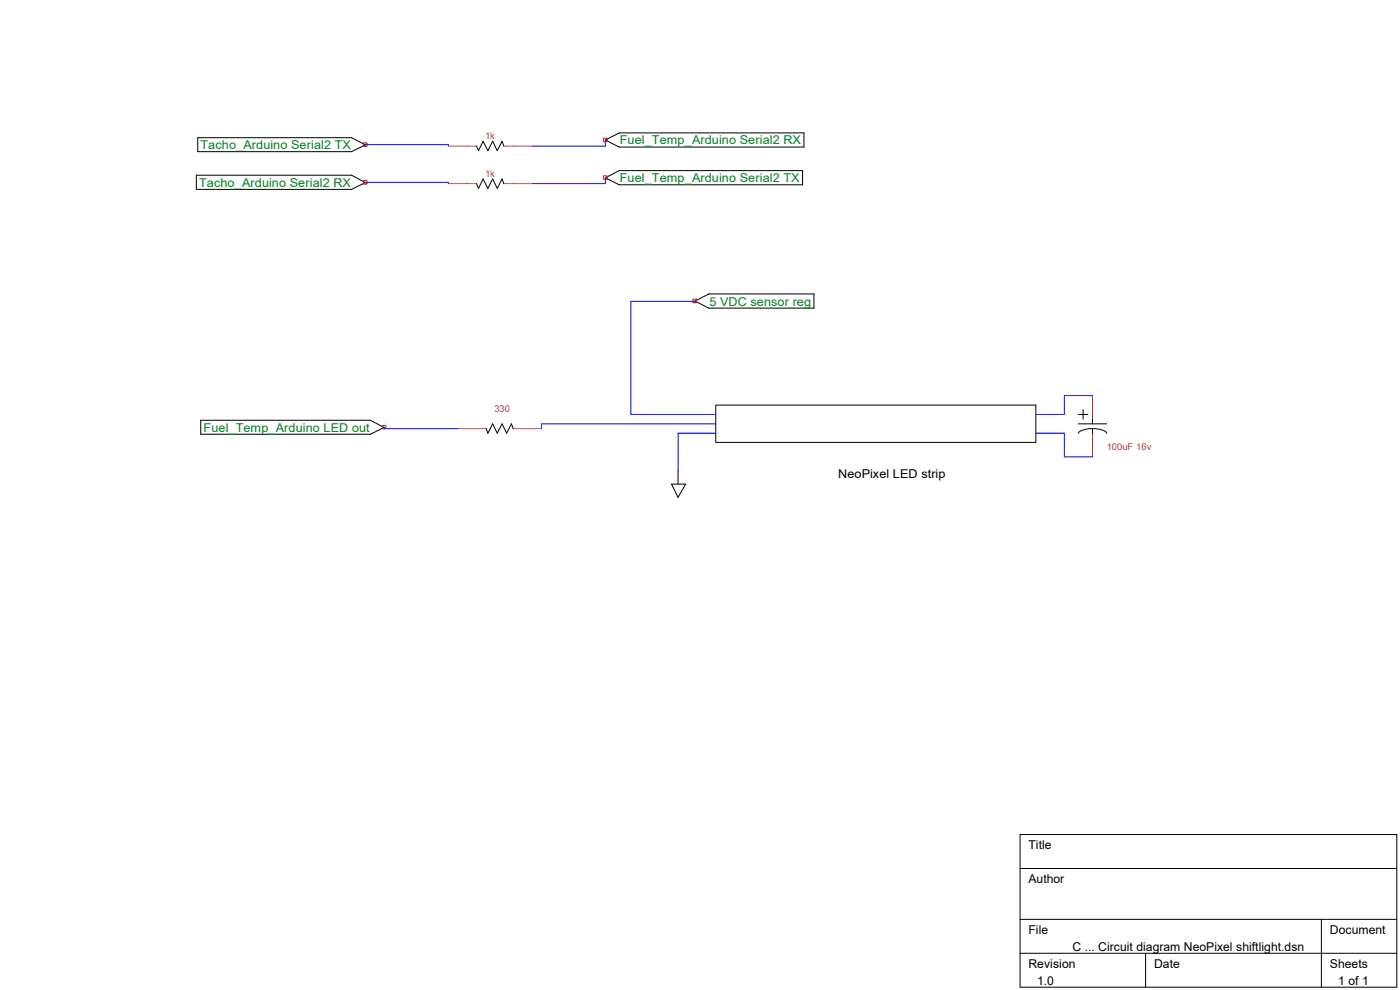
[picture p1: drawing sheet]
<svg xmlns="http://www.w3.org/2000/svg" width="297mm" height="210mm" viewBox="0 0 297 210" stroke-linecap="round" stroke-linejoin="round" font-family="sans-serif">
<g fill="none" stroke="#000" stroke-width=".21">
<path d="M41.7 37.2h32.9l2.9 1.5-2.9 1.5h-32.9zM42 29.2h32.6l2.9 1.5-2.9 1.5h-32.6zM101.1 31l.4 1 1-2 1 2 1-2 1 2 1-2 .4 1M101.1 38.9l.4 1.1 1-2 1 2 1-2 1 2 1-2 .4 .9M128.4 29.7l3-1.5h39.2v3h-39.2zM128.4 37.7l3-1.5h38.9v3h-38.9zM147.4 63.9l3-1.5h22.3v3h-22.3zM42.6 89.2h36l2.9 1.5-2.9 1.4h-36zM103.1 90.9l.4 1 1-2 1 2 1-2 1 2 1-2 .4 1M143.8 99.9v2.8M151.8 85.9h68v8h-68zM228.8 89.9h6"/>
<path d="M228.8 87.9h2M229.8 86.9v2M231.8 90.9a4.1 4.1 0 0 0-3 .9v.1M231.8 88.9v1M231.8 90.9v1M231.8 90.9a3.4 3.4 0 0 1 3 1M142.5 102.7h3l-1.7 2.8zM216.4 177h79.9v32.4h-79.9zM216.4 184.2h79.9M216.4 195h79.9M280.3 195v14.4M216.4 202.2h79.9"/>
<path d="M243 202.2v7.2"/>
</g>
<path d="M77.1 30.3h.8v.7h-.8zM77.1 38.3h.8v.7h-.8zM128.1 29.3h.7v.8h-.7zM128.1 37.3h.7v.8h-.7zM147 63.5h.8v.7h-.8zM81.1 90.3h.8v.7h-.8z" fill="none" stroke="#f00" stroke-width=".21"/>
<path d="M95.1 31h6M95.1 38.9h6M106.9 31h6M106.9 38.9h6M97.1 90.9h6M108.9 90.9h6M231.8 83.9v6M231.8 90.9v6" fill="none" stroke="#c04040" stroke-width=".21"/>
<path d="M77.5 30.7h17.6v.3M77.5 38.7h17.6v.2M128.4 29.7v1.3h-15.5M128.4 37.7v1.2h-15.5M147.4 63.9h-13.5v24h17.9M81.5 90.6v.3h15.6M151.8 91.9h-8v8M151.8 89.9h-36.9v1M219.8 91.9h6v5h6M231.8 83.9h-6v4h-6" fill="none" stroke="#00f" stroke-width=".21"/>
<g font-size="2.6" fill="#008020">
<text x="42.5" y="31.6">Tacho_Arduino Serial2 TX</text>
<text x="131.5" y="30.6">Fuel_Temp_Arduino Serial2 RX</text>
<text x="42.2" y="39.6">Tacho_Arduino Serial2 RX</text>
<text x="131.5" y="38.7">Fuel_Temp_Arduino Serial2 TX</text>
<text x="150.5" y="64.8">5 VDC sensor reg</text>
<text x="43.2" y="91.6">Fuel_Temp_Arduino LED out</text>
</g>
<g font-size="2.6">
<text x="177.8" y="101.3">NeoPixel LED strip</text>
<text x="218.2" y="180.1">Title</text>
<text x="218.2" y="187.3">Author</text>
<text x="218.2" y="198.1">File</text>
<text x="227.5" y="201.7">C ... Circuit diagram NeoPixel shiftlight.dsn</text>
<text x="282.2" y="198.1">Document</text>
<text x="218.2" y="205.3">Revision</text>
<text x="220" y="208.9">1.0</text>
<text x="244.9" y="205.3">Date</text>
<text x="282.2" y="205.3">Sheets</text>
<text x="283.9" y="208.9">1 of 1</text>
</g>
<g font-size="2" fill="#c04040">
<text x="102.9" y="29.5">1k</text>
<text x="102.9" y="37.5">1k</text>
<text x="104.9" y="87.5">330</text>
<text x="234.8" y="95.5">100uF 16v</text>
</g>
</svg>
